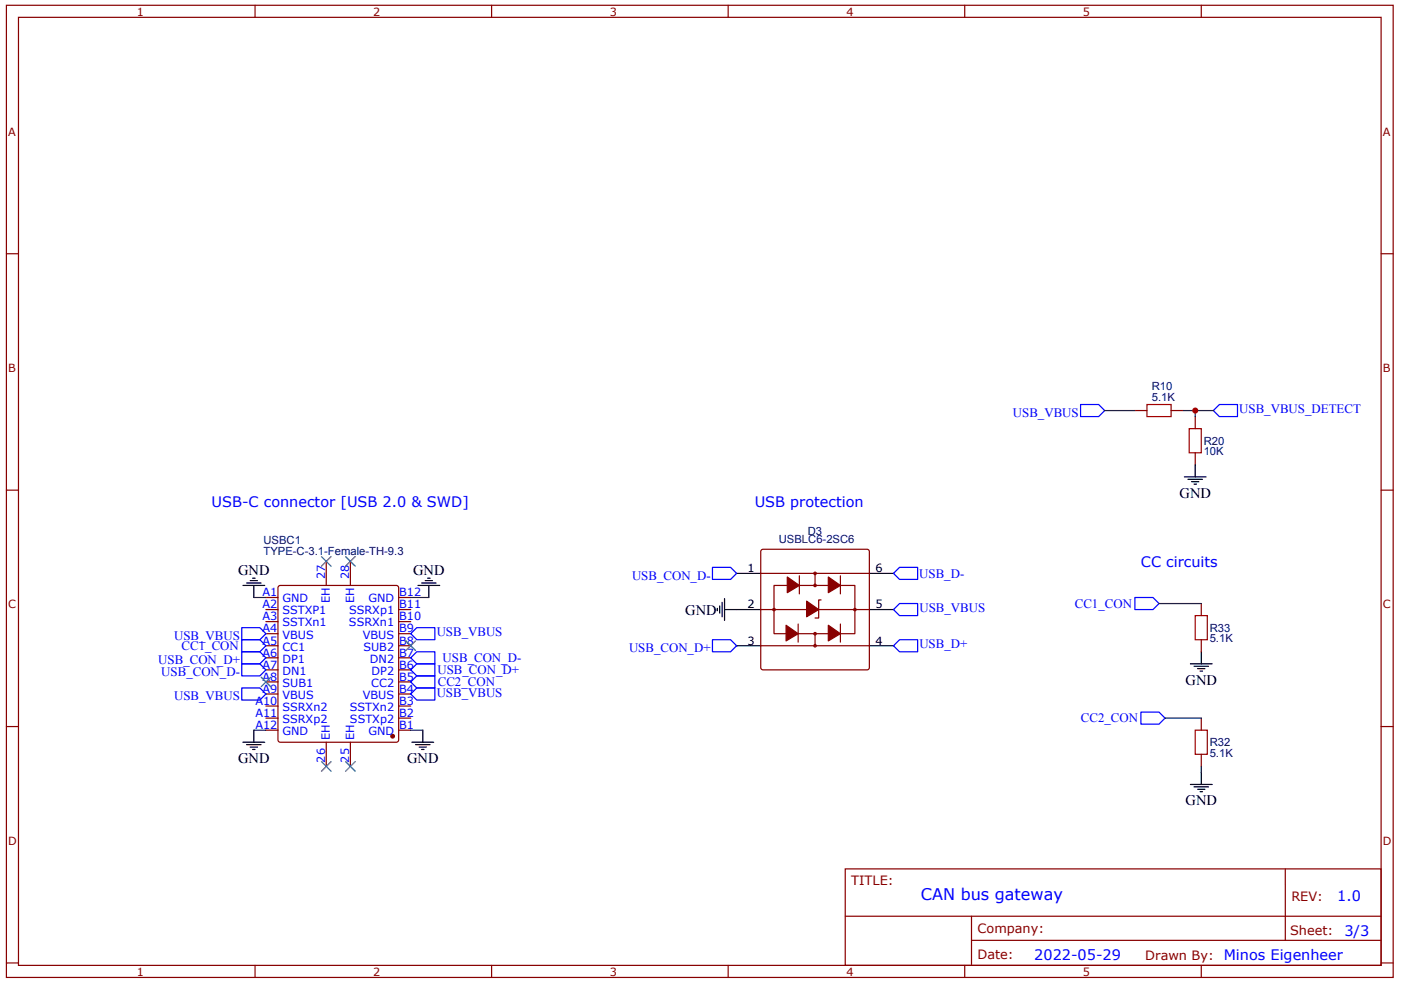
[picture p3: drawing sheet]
<svg xmlns="http://www.w3.org/2000/svg" width="272mm" height="191mm" viewBox="0 0 272 191" stroke-linecap="round" stroke-linejoin="round" font-family="sans-serif">
<g fill="none" stroke="#800" stroke-width=".23">
<path d="M1.2 1h269.2v188.8h-269.2zM3.6 3.4h264.5v184.1h-264.5zM49.5 1v2.4M95.4 1v2.4M141.3 1v2.4M187.2 1v2.4M233.2 1v2.4M1.2 49.3h2.4M268.1 49.3h2.3M1.2 95.2h2.4M268.1 95.2h2.3M1.2 141.1h2.4"/>
<path d="M268.1 141.1h2.3M164 168.8h104.1v18.7h-104.1zM164.1 177.9h103.9M188.6 177.9v9.4M249.5 168.8v13.8M1.2 187h2.4M49.5 187.5v2.3M95.4 187.5v2.3M141.3 187.5v2.3M187.2 187.5v2.3M188.6 182.6h79.4M233.2 187.5v2.3"/>
<path d="M268.1 187h2.3"/>
</g>
<path d="M147.8 106.8l.3-.1h20.2l.3 .1 .1 .3v22.5l-.1 .4-.3 .1h-20.2l-.3-.1-.1-.4v-22.5z" fill="#fff"/>
<path d="M147.7 111.4h21M147.7 118.4h21M147.8 106.8l.3-.1h20.2l.3 .1 .1 .3v22.5l-.1 .4-.3 .1h-20.2l-.3-.1-.1-.4v-22.5zM147.7 125.4h21" fill="none" stroke="#800" stroke-width=".23"/>
<path d="M143 111.4h4.7M143 118.4h4.7M168.7 111.4h4.7M168.7 118.4h4.7M143 125.4h4.7M168.7 125.4h4.7" fill="none" stroke="#000" stroke-width=".23"/>
<path d="M156.6 116.7l2.3 1.7-2.3 1.4z" fill="#800"/>
<path d="M150.2 113.7h15.7v9.4h-15.7zM156.6 116.7l2.3 1.7-2.3 1.4zM158.2 111.4v2.3M159.4 116.5h-.5v3.5h-.7M158.2 123.1v2.3" fill="none" stroke="#800" stroke-width=".23"/>
<path d="M152.8 112.1l2.3 1.6-2.3 1.4z" fill="#800"/>
<path d="M152.8 112.1l2.3 1.6-2.3 1.4zM155.1 111.8v3.5" fill="none" stroke="#800" stroke-width=".23"/>
<path d="M160.8 112.1l2.3 1.6-2.3 1.4z" fill="#800"/>
<path d="M160.8 112.1l2.3 1.6-2.3 1.4zM163.1 111.8v3.5" fill="none" stroke="#800" stroke-width=".23"/>
<path d="M152.6 121.4l2.3 1.7-2.3 1.4z" fill="#800"/>
<path d="M152.6 121.4l2.3 1.7-2.3 1.4zM154.9 121.2v3.5" fill="none" stroke="#800" stroke-width=".23"/>
<path d="M160.8 121.4l2.3 1.7-2.3 1.4z" fill="#800"/>
<g fill="none" stroke="#800" stroke-width=".23">
<path d="M220.3 79.7h2.3M227.3 79.7h2.3M232 80.9v2.3M232 87.9v2.4M54.1 113.8l.3-.1h22.5l.4 .2 .1 29.8-.2 .4-22.8 .1-.4-.3v-29.7zM233.2 117.2v2.4M160.8 121.4l2.3 1.7-2.3 1.4zM163.1 121.2v3.5M233.2 124.2v2.4M233.2 139.5v2.3M233.2 146.5v2.3"/>
<circle cx="150.2" cy="118.4" r=".23"/>
<circle cx="158.2" cy="111.4" r=".23"/>
<circle cx="158.2" cy="113.7" r=".23"/>
<circle cx="165.9" cy="118.4" r=".23"/>
<circle cx="158.2" cy="125.4" r=".23"/>
<circle cx="158.2" cy="123.1" r=".23"/>
</g>
<path d="M209.7 78.6h3.5l1.2 1.1-1.2 1.2h-3.5zM235.5 79.7l1.2-1.1h3.5v2.3h-3.5zM138.3 110.2h3.5l1.2 1.2-1.2 1.1h-3.5zM173.4 111.4l1.2-1.2h3.5v2.3h-3.5zM173.4 118.4l1.2-1.2h3.5v2.4h-3.5zM220.3 116h3.5l1.2 1.2-1.2 1.2h-3.5zM138.3 124.2h3.5l1.2 1.2-1.2 1.2h-3.5zM173.4 125.4l1.2-1.2h3.5v2.4h-3.5zM221.4 138.3h3.6l1.1 1.2-1.1 1.1h-3.6z" fill="none" stroke="#00f" stroke-width=".23"/>
<g fill="none" stroke="#000" stroke-width=".23">
<path d="M229.9 92.6h4.2M230.6 93.1h2.8M231.3 93.6h1.4M231.7 94h.5M232 90.3v2.3M139.2 118.2v.4M139.7 117.7v1.4M140.2 117v2.8M140.6 118.4h2.4M140.6 116.3v4.2M231 128.9h4.3M231.7 129.4h2.9"/>
<path d="M232.5 129.9h1.4M232.9 130.3h.5M233.2 126.6v2.3M231 152.4h4.3M231.7 152.8h2.9M232.5 153.3h1.4M232.9 153.8h.5M233.2 150v2.4"/>
</g>
<path d="M222.6 78.6h4.7v2.3h-4.7zM230.8 83.2h2.4v4.7h-2.4zM232 119.6h2.3v4.6h-2.3zM232 141.8h2.3v4.7h-2.3z" fill="none" stroke="#a00000" stroke-width=".23"/>
<path d="M214.4 79.7h5.9M229.6 79.7h5.9M232 79.7v1.2M225 117.2h8.2M226.1 139.5h7.1M233.2 148.8v1.2" fill="none" stroke="#080" stroke-width=".23"/>
<circle cx="76.2" cy="143" r=".35" fill="#800"/>
<g fill="none" stroke="#800" stroke-width=".23">
<path d="M51.6 118.4h2.4M51.6 116h2.4M63.3 109v4.7M68 109v4.7M77.4 118.4h2.3M77.4 116h2.3M51.6 139.5h2.4M51.6 137.1h2.4M51.6 134.8h2.4M51.6 132.4h2.4M51.6 130.1h2.4M51.6 127.8h2.4"/>
<path d="M51.6 125.4h2.4M51.6 123.1h2.4M51.6 120.7h2.4M77.4 139.5h2.3M77.4 137.1h2.3M77.4 134.8h2.3M77.4 132.4h2.3M77.4 130.1h2.3M77.4 127.8h2.3M77.4 125.4h2.3M77.4 123.1h2.3M77.4 120.7h2.3"/>
<path d="M51.6 141.8h2.4M63.3 144.2v4.6M68 144.2v4.6M77.4 141.8h2.3"/>
<circle cx="76.2" cy="143" r=".35"/>
</g>
<path d="M46.9 133.6h3.5l1.2 1.2-1.2 1.2h-3.5zM46.9 121.9h3.5l1.2 1.2-1.2 1.1h-3.5zM46.9 124.2h3.5l1.2 1.2-1.2 1.2h-3.5zM46.9 126.6h3.5l1.2 1.2-1.2 1.1h-3.5zM46.9 128.9h3.5l1.2 1.2-1.2 1.2h-3.5zM79.7 123.1l1.2-1.2h3.5v2.3h-3.5zM79.7 134.8l1.2-1.2h3.5v2.4h-3.5zM79.7 127.8l1.2-1.2h3.5v2.3h-3.5zM80.9 131.3h3.5v2.3h-3.5l-1.2-1.2zM80.9 128.9h3.5v2.4h-3.5l-1.2-1.2z" fill="none" stroke="#00f" stroke-width=".23"/>
<g fill="none" stroke="#000" stroke-width=".23">
<path d="M47.2 113.7h4.2M47.9 113.2h2.8M48.6 112.8h1.4M49 112.3h.5M49.3 113.7v2.3M81.1 113.7h4.2M81.8 113.2h2.8M82.5 112.8h1.4M83 112.3h.5M83.2 113.7v2.3M47.2 144.2h4.2M47.9 144.6h2.8"/>
<path d="M48.6 145.1h1.4M49 145.6h.5M49.3 141.8v2.4M80 144.2h4.2M80.7 144.6h2.8M81.4 145.1h1.4M81.8 145.6h.5M82.1 141.8v2.4"/>
</g>
<path d="M49.3 116h2.3M79.7 116h3.5M49.3 141.8h2.3M79.7 141.8h2.4" fill="none" stroke="#080" stroke-width=".23"/>
<g fill="#000">
<path d="M62.4 108.1l1.9 1.9zM64.3 108.1l-1.9 1.9z"/>
<path d="M67.1 108.1l1.8 1.9zM68.9 108.1l-1.8 1.9z"/>
<path d="M50.7 131.5l1.8 1.9zM52.5 131.5l-1.8 1.9z"/>
<path d="M78.8 124.5l1.9 1.9zM80.7 124.5l-1.9 1.9z"/>
<path d="M62.4 147.9l1.9 1.9zM64.3 147.9l-1.9 1.9z"/>
<path d="M67.1 147.9l1.8 1.9zM68.9 147.9l-1.8 1.9z"/>
</g>
<path d="M62.4 108.1l1.9 1.9M64.3 108.1l-1.9 1.9M67.1 108.1l1.8 1.9M68.9 108.1l-1.8 1.9M50.7 131.5l1.8 1.9M52.5 131.5l-1.8 1.9M78.8 124.5l1.9 1.9M80.7 124.5l-1.9 1.9M62.4 147.9l1.9 1.9M64.3 147.9l-1.9 1.9M67.1 147.9l1.8 1.9M68.9 147.9l-1.8 1.9" fill="none" stroke="#3c3" stroke-width=".23"/>
<circle cx="232" cy="79.7" r=".59" fill="#c00"/>
<text font-size="3.1" fill="#00f" x="178.7" y="174.7">CAN bus gateway</text>
<g font-size="2.8" fill="#00f">
<text x="41.1" y="98.5">USB-C connector [USB 2.0 &amp; SWD]</text>
<text x="146.5" y="98.5">USB protection</text>
<text x="221.4" y="110.2">CC circuits</text>
<text x="259.5" y="174.9">1.0</text>
<text x="260.9" y="181.7">3/3</text>
<text x="200.7" y="186.4">2022-05-29</text>
</g>
<g font-size="2.8">
<text x="228.9" y="96.7">GND</text>
<text x="46.2" y="111.6">GND</text>
<text x="80.2" y="111.6">GND</text>
<text x="133" y="119.4">GND</text>
<text x="230.1" y="133">GND</text>
<text x="46.2" y="148.2">GND</text>
<text x="79" y="148.2">GND</text>
<text x="230.1" y="156.4">GND</text>
</g>
<g font-size="2.5" fill="#00f">
<text x="196.6" y="80.9">USB_VBUS</text>
<text x="240.5" y="80.2">USB_VBUS_DETECT</text>
<text x="122.7" y="112.6">USB_CON_D-</text>
<text x="178.4" y="112.2">USB_D-</text>
<text x="178.5" y="118.9">USB_VBUS</text>
<text x="208.6" y="118">CC1_CON</text>
<text x="33.8" y="124.2">USB_VBUS</text>
<text x="84.8" y="123.6">USB_VBUS</text>
<text x="178.4" y="125.9">USB_D+</text>
<text x="30.7" y="129">USB_CON_D+</text>
<text x="31.3" y="131.3">USB_CON_D-</text>
<text x="35.3" y="126.3">CC1_CON</text>
<text x="84.9" y="131">USB_CON_D+</text>
<text x="85.9" y="128.6">USB_CON_D-</text>
<text x="122.1" y="126.6">USB_CON_D+</text>
<text x="33.8" y="136">USB_VBUS</text>
<text x="84.8" y="135.3">USB_VBUS</text>
<text x="85" y="133.3">CC2_CON</text>
<text x="209.8" y="140.3">CC2_CON</text>
</g>
<g font-size="2.5" fill="#800">
<text x="165.2" y="171.8">TITLE:</text>
<text x="250.6" y="174.9">REV:</text>
<text x="189.7" y="181.2">Company:</text>
<text x="250.4" y="181.6">Sheet:</text>
<text x="189.7" y="186.3">Date:</text>
<text x="222.3" y="186.4">Drawn By: Minos Eigenheer</text>
</g>
<g font-size="2.2" fill="#800">
<text x="26.5" y="3">1</text>
<text x="72.5" y="3">2</text>
<text x="118.4" y="3">3</text>
<text x="164.3" y="3">4</text>
<text x="210.2" y="3">5</text>
<text x="1.6" y="26.3">A</text>
<text x="268.4" y="26.3">A</text>
<text x="1.6" y="72.2">B</text>
<text x="268.4" y="72.2">B</text>
<text x="1.6" y="118.2">C</text>
<text x="268.4" y="118.2">C</text>
<text x="1.6" y="164.1">D</text>
<text x="268.4" y="164.1">D</text>
<text x="26.5" y="189.5">1</text>
<text x="72.5" y="189.5">2</text>
<text x="118.4" y="189.5">3</text>
<text x="164.3" y="189.5">4</text>
<text x="210.2" y="189.5">5</text>
</g>
<g font-size="2.2" fill="#000080">
<text x="223.6" y="77.9">5.1K</text>
<text x="223.6" y="75.8">R10</text>
<text x="233.6" y="88.4">10K</text>
<text x="233.6" y="86.3">R20</text>
<text x="51.1" y="107.8">TYPE-C-3.1-Female-TH-9.3</text>
<text x="51.1" y="105.7">USBC1</text>
<text x="151.2" y="105.5">USBLC6-2SC6</text>
<text x="156.8" y="103.9">D3</text>
<text x="234.8" y="124.8">5.1K</text>
<text x="234.8" y="122.7">R33</text>
<text x="234.8" y="147">5.1K</text>
<text x="234.8" y="144.9">R32</text>
</g>
<g font-size="2.2" fill="#00f">
<text x="63.1" y="112.5" transform="rotate(-90 63.1 112.5)">27</text>
<text x="67.8" y="112.5" transform="rotate(-90 67.8 112.5)">28</text>
<text x="50.9" y="115.8">A1</text>
<text x="50.9" y="118.2">A2</text>
<text x="54.8" y="117">GND</text>
<text x="54.8" y="119.3">SSTXP1</text>
<text x="64" y="117.2" transform="rotate(-90 64 117.2)">EH</text>
<text x="67.8" y="119.3">SSRXp1</text>
<text x="68.7" y="117.2" transform="rotate(-90 68.7 117.2)">EH</text>
<text x="71.5" y="117">GND</text>
<text x="77.5" y="115.8">B12</text>
<text x="77.5" y="118.2">B11</text>
<text x="50.9" y="120.5">A3</text>
<text x="50.9" y="122.8">A4</text>
<text x="50.9" y="125.2">A5</text>
<text x="54.8" y="121.7">SSTXn1</text>
<text x="54.8" y="124">VBUS</text>
<text x="67.7" y="121.7">SSRXn1</text>
<text x="70.4" y="124">VBUS</text>
<text x="77.5" y="125.2">B8</text>
<text x="77.5" y="122.8">B9</text>
<text x="77.5" y="120.5">B10</text>
<text x="51" y="127.5">A6</text>
<text x="51" y="129.9">A7</text>
<text x="54.8" y="126.4">CC1</text>
<text x="54.8" y="128.7">DP1</text>
<text x="54.8" y="131">DN1</text>
<text x="70.5" y="126.4">SUB2</text>
<text x="71.8" y="128.7">DN2</text>
<text x="72.1" y="131">DP2</text>
<text x="77.5" y="129.9">B6</text>
<text x="77.5" y="127.5">B7</text>
<text x="49.6" y="136.9">A10</text>
<text x="50.9" y="132.2">A8</text>
<text x="50.9" y="134.6">A9</text>
<text x="54.8" y="133.4">SUB1</text>
<text x="54.8" y="135.7">VBUS</text>
<text x="70.4" y="135.7">VBUS</text>
<text x="72.1" y="133.4">CC2</text>
<text x="77.5" y="132.2">B5</text>
<text x="77.5" y="136.9">B3</text>
<text x="77.5" y="134.6">B4</text>
<text x="49.6" y="139.2">A11</text>
<text x="49.6" y="141.6">A12</text>
<text x="54.8" y="138.1">SSRXn2</text>
<text x="54.8" y="140.4">SSRXp2</text>
<text x="54.8" y="142.7">GND</text>
<text x="64" y="143.7" transform="rotate(-90 64 143.7)">EH</text>
<text x="67.9" y="138.1">SSTXn2</text>
<text x="67.9" y="140.4">SSTXp2</text>
<text x="68.7" y="143.7" transform="rotate(-90 68.7 143.7)">EH</text>
<text x="71.5" y="142.7">GND</text>
<text x="77.5" y="139.2">B2</text>
<text x="77.5" y="141.6">B1</text>
<text x="63.1" y="148.1" transform="rotate(-90 63.1 148.1)">26</text>
<text x="67.8" y="148.1" transform="rotate(-90 67.8 148.1)">25</text>
</g>
<g font-size="2.2">
<text x="145.1" y="111.1">1</text>
<text x="169.9" y="111.1">6</text>
<text x="145.1" y="118.2">2</text>
<text x="169.9" y="118.2">5</text>
<text x="145.1" y="125.2">3</text>
<text x="169.9" y="125.2">4</text>
</g>
</svg>
